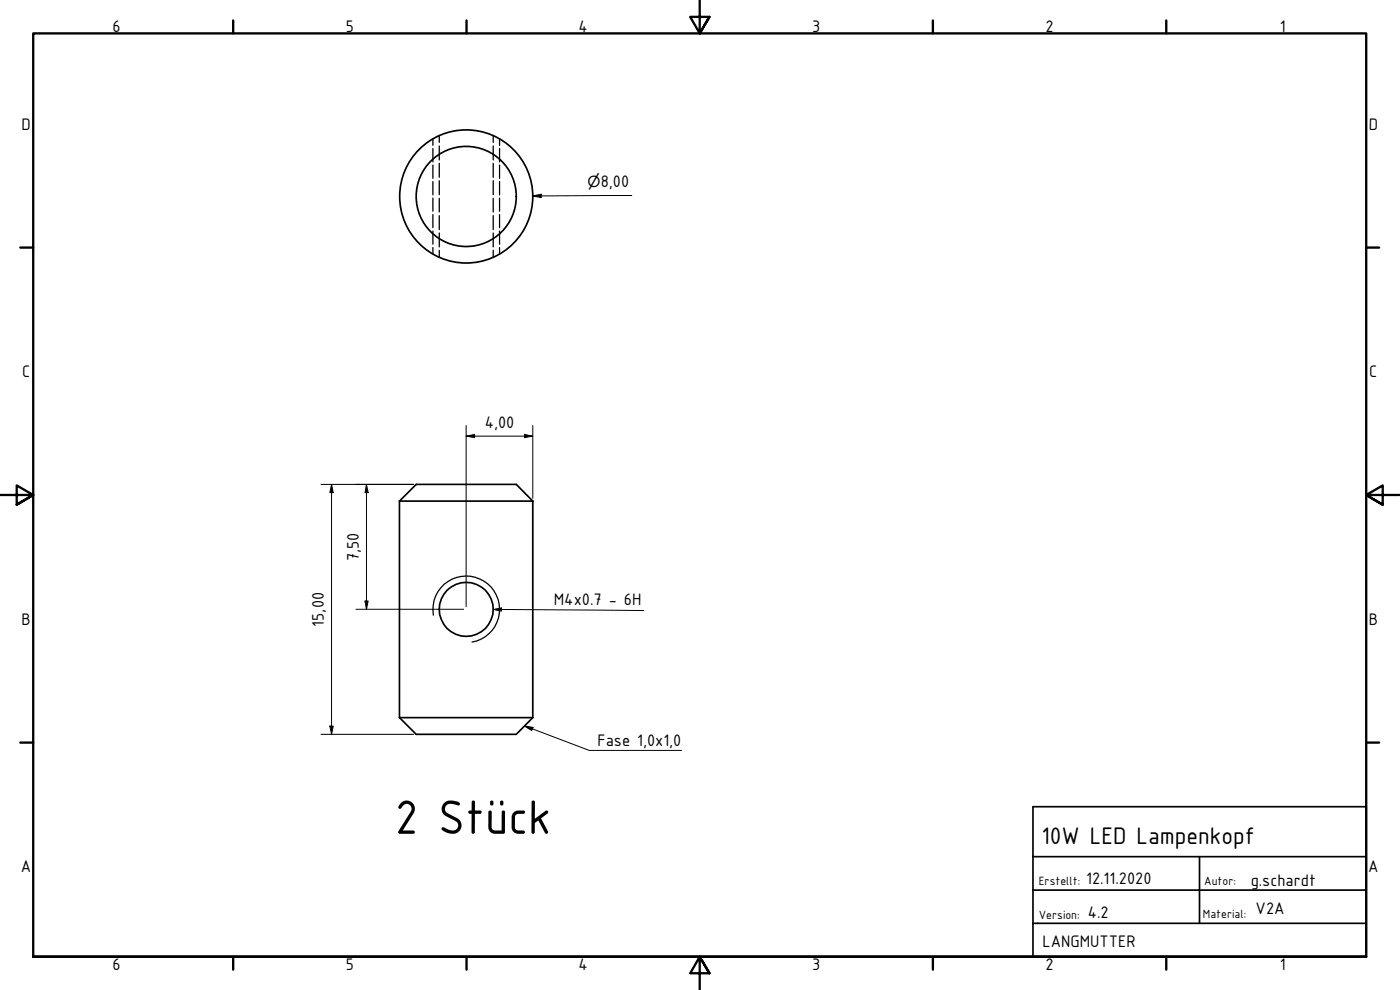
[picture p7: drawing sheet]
<svg xmlns="http://www.w3.org/2000/svg" width="420mm" height="297mm" viewBox="0 0 420 297" stroke-linecap="round" stroke-linejoin="round" font-family="sans-serif">
<!-- layer: Sichtbar (ISO) -->
<g fill="none" stroke="#000" stroke-width=".51">
<path d="M119.9 150.4l5-5.1h30l5 5.1M119.9 150.4h40M119.9 150.4v64.9M159.9 150.4v64.9M119.9 215.3h40M119.9 215.3l5 5h30l5-5"/>
<circle cx="139.9" cy="58.9" r="20"/>
<circle cx="139.9" cy="58.9" r="15"/>
<circle cx="139.9" cy="182.8" r="8.1"/>
</g>
<!-- layer: Sichtbar schmal (ISO) -->
<path d="M130 184.6a10 10 0 0 1 8.1-11.6 10 10 0 0 1 11.6 8 10 10 0 0 1-8 11.6" fill="none" stroke="#000" stroke-width=".38"/>
<!-- layer: Verdeckt (ISO) -->
<g fill="none" stroke="#000" stroke-width=".38">
<path d="M129.9 41.6v2M129.9 44.6v4M129.9 49.5v4M129.9 54.5v4M129.9 59.4v4M131.8 40.6v2.1M131.8 43.8v4.2M131.8 49v4.2M131.8 54.2v4.2M131.8 59.5v4.1M148 40.6v2.1M148 43.8v4.2"/>
<path d="M148 49v4.2M148 54.2v4.2M148 59.5v4.1M149.9 41.6v2M149.9 44.6v4M149.9 49.5v4M149.9 54.5v4M149.9 59.4v4M129.9 64.4v3.9M129.9 69.3v4M129.9 74.3v1.9M131.8 64.7v4.2"/>
<path d="M131.8 69.9v4.2M131.8 75.1v2.1M148 64.7v4.2M148 69.9v4.2M148 75.1v2.1M149.9 64.4v3.9M149.9 69.3v4M149.9 74.3v1.9"/>
</g>
<!-- layer: Rahmen (ISO) -->
<g fill="none" stroke="#000" stroke-width=".7">
<path d="M70 6.1v3.9M140 6.1v3.9M210 0v10l-2.9-4.9h5.8l-2.9 4.9 2.9-4.9M280 6.1v3.9M350 6.1v3.9M6.1 74.3h3.9M410 74.3h3.9M0 148.5h10l-5-2.8v5.7l5-2.9-5 2.9M420 148.5h-10l5-2.8v5.7l-5-2.9 5 2.9M6.1 222.8h3.9M410 222.8h3.9M10 287.1v-277.1h400v277.1h-400h400"/>
<path d="M70 287.1v3.8M140 287.1v3.8M212.9 292l-2.9-4.9 2.9 4.9h-5.8l2.9-4.9v9.9M280 287.1v3.8M350 287.1v3.8"/>
</g>
<!-- layer: Titel (ISO) -->
<path d="M310 242h100v45.1h-100zM310 257h100M360 257v20M310 277h100M310 267.1h100" fill="none" stroke="#000" stroke-width=".51"/>
<g fill="none" stroke="#000" stroke-width=".3">
<path d="M159.9 58.8l2.5-.5v1zM189.6 58.7l-29.7 .1M139.9 130.9l2.5-.5v.9zM139.9 130.9h20M139.9 127.7v54.3M157.4 130.4l2.5 .5-2.5 .4zM159.9 127.7v21.8M96.3 145.3h27.8M99.5 145.3l.5 2.5h-1zM99.5 145.3v75M110 145.3l.5 2.5h-1zM110 145.3v37.5"/>
<path d="M106.8 182.8h32.3M109.5 180.3h1l-.5 2.5zM99 217.9h1l-.5 2.4zM96.3 220.3h27.8"/>
</g>
<g fill="#000">
<path d="M159.9 58.8l2.5-.5v1z" fill-rule="evenodd"/>
<path d="M139.9 130.9l2.5-.5v.9z" fill-rule="evenodd"/>
<path d="M157.4 130.4l2.5 .5-2.5 .4z" fill-rule="evenodd"/>
<path d="M99.5 145.3l.5 2.5h-1z" fill-rule="evenodd"/>
<path d="M110 145.3l.5 2.5h-1z" fill-rule="evenodd"/>
<path d="M109.5 180.3h1l-.5 2.5z" fill-rule="evenodd"/>
<path d="M99 217.9h1l-.5 2.4z" fill-rule="evenodd"/>
</g>
<!-- layer: Symbol (ISO) -->
<path d="M148 182.9l2.5-.5v1zM148 182.9l45.2 .3M157.4 217.9l2.6 .3-.4 1zM157.4 217.9l19.4 7.3h27.7" fill="none" stroke="#000" stroke-width=".3"/>
<g fill="#000">
<path d="M148 182.9l2.5-.5v1z" fill-rule="evenodd"/>
<path d="M157.4 217.9l2.6 .3-.4 1z" fill-rule="evenodd"/>
</g>
<text font-size="15.5" x="118.5" y="250.2">2 Stück</text>
<text font-size="7.7" x="312.5" y="253.2">10W LED Lampenkopf</text>
<g font-size="5.4">
<text x="33.8" y="9.6">6</text>
<text x="103.8" y="9.6">5</text>
<text x="173.6" y="9.6">4</text>
<text x="243.8" y="9.6">3</text>
<text x="313.8" y="9.6">2</text>
<text x="384.1" y="9.6">1</text>
<text x="6.5" y="38.9">D</text>
<text x="410.8" y="38.9">D</text>
<text x="180.3" y="56.2">8,00</text>
<text x="6.6" y="113.1">C</text>
<text x="410.9" y="113.1">C</text>
<text x="145.5" y="128.5">4,00</text>
<text x="107.7" y="168.4" transform="rotate(-90 107.7 168.4)">7,50</text>
<text x="166.2" y="181.4">M4x0.7 - 6H</text>
<text x="6.5" y="187.4">B</text>
<text x="97.2" y="188" transform="rotate(-90 97.2 188)">15,00</text>
<text x="410.8" y="187.4">B</text>
<text x="179.3" y="223.8">Fase 1,0x1,0</text>
<text x="6.3" y="261.7">A</text>
<text x="410.6" y="261.7">A</text>
<text x="326" y="265.2">12.11.2020</text>
<text x="375.3" y="265.9">g.schardt</text>
<text x="326.5" y="275.3">4.2</text>
<text x="376.8" y="274.2">V2A</text>
<text x="312.9" y="284.3">LANGMUTTER</text>
<text x="33.8" y="290.9">6</text>
<text x="103.8" y="290.9">5</text>
<text x="173.6" y="290.9">4</text>
<text x="243.8" y="290.9">3</text>
<text x="313.8" y="290.9">2</text>
<text x="384.1" y="290.9">1</text>
</g>
<text font-size="4.6" x="176.3" y="56.2">⌀</text>
<g font-size="3.9">
<text x="311.7" y="265.5">Erstellt:</text>
<text x="361.4" y="265.7">Autor:</text>
<text x="311.8" y="275.8">Version:</text>
<text x="361" y="275.6">Material:</text>
</g>
</svg>
